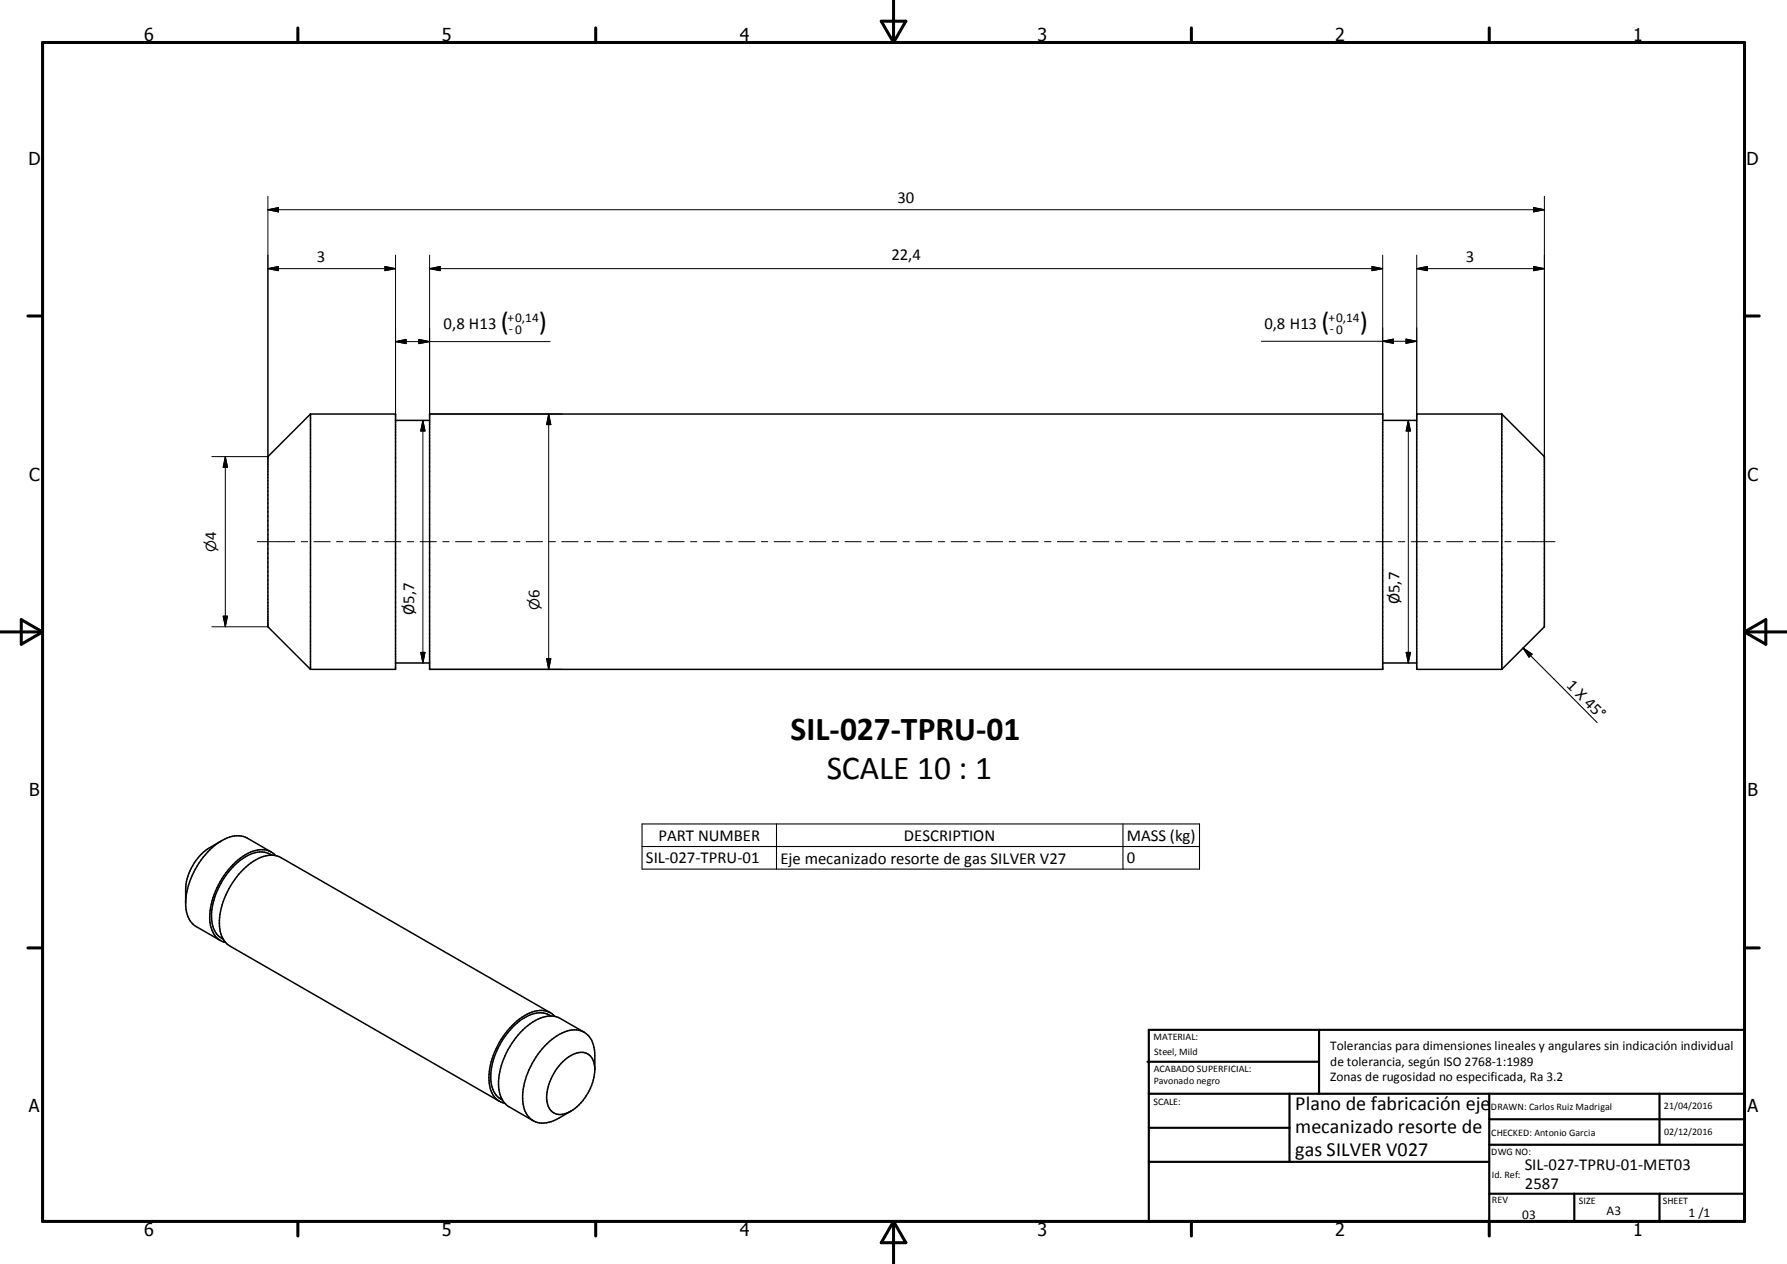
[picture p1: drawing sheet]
<svg xmlns="http://www.w3.org/2000/svg" width="420mm" height="297mm" viewBox="0 0 420 297" stroke-linecap="round" stroke-linejoin="round" font-family="sans-serif">
<g fill="none" stroke="#000" stroke-width=".36">
<path d="M73 97.3l-10 10v40l10 10M73 97.3v60M73 97.3h20v60h-20M93 98.8h8M101 97.3h224v60h-224zM325 98.8h8M353 97.3v60M353 97.3l10 10v40l-10 10M353 97.3h-20v60h20M93 155.8h8M325 155.8h8M52.1 197.5l-2.8 1.7a12.5 12.5 0 0 0-5.7 9.8v3.4a6 6 0 0 0 2.5 5.3l5.7 3.3"/>
<path d="M63.8 200.2l-5.7-3.3a6.2 6.2 0 0 0-6.4 .9 19 19 0 0 0-8.1 13.9M63.9 200.9a5.6 5.6 0 0 0-6.3 .5 17.7 17.7 0 0 0-7.9 14.4 5.4 5.4 0 0 0 2.8 4.9M64.8 201a4.9 4.9 0 0 0-5.9-.8 18.2 18.2 0 0 0-9.5 16.5 5 5 0 0 0 3.6 4.8M129.4 238l-63.4-36.5a6.2 6.2 0 0 0-6.4 .9 18.6 18.6 0 0 0-8 15.2 5.6 5.6 0 0 0 2.5 4.7l63.3 36.5M129.5 238.7a5.5 5.5 0 0 0-6.2 .5 17.5 17.5 0 0 0-7.9 15 5.1 5.1 0 0 0 2.7 4.3M130.4 238.8a5.1 5.1 0 0 0-6.5-.5 18.2 18.2 0 0 0-8.9 16.2 4.9 4.9 0 0 0 3.7 4.7M132.2 249.5a5.7 5.7 0 0 1 5.6-2 4.3 4.3 0 0 1 1.9 5 12 12 0 0 1-6.5 9.1 3.2 3.2 0 0 1-4.7-3.2 12.2 12.2 0 0 1 3.7-8.9zM137.3 242.6l-5.6-3.3a6.3 6.3 0 0 0-6.5 .9 18.5 18.5 0 0 0-8 15.2 5.7 5.7 0 0 0 2.5 4.7l5.6 3.3M139.8 251.3a19.3 19.3 0 0 0-.2-5.2 4.7 4.7 0 0 0-6.9-3.6 17.8 17.8 0 0 0-9.8 16.9 4.8 4.8 0 0 0 7.3 3.9l4-2.2"/>
</g>
<g fill="none" stroke="#000" stroke-width=".71">
<path d="M10 10h400v277h-400zM70 6.6v3.4M140 6.6v3.4M207.1 5h5.8l-2.9 5zM210 0v10M280 6.6v3.4M350 6.6v3.4M6.6 74.2h3.4M410 74.2h3.5M0 148.5h10M5 145.6l5 2.9-5 2.9zM410 148.5h10.1"/>
<path d="M410 148.5l5.1-2.9v5.8zM6.6 222.7h3.4M410 222.7h3.5M70 287v3.4M140 287v3.4M210 287v10M210 287l2.9 5h-5.8zM280 287v3.4M350 287v3.4"/>
</g>
<g fill="none" stroke="#000" stroke-width=".51">
<path d="M269.7 249.5h40.3M270 242h140v45h-140zM270 257h140M303.1 257v16M310 242v15M350 257v30M390.1 257v12M270 265h33.1M270 273h80M350 269h60M350 263h60M350 280.5h60"/>
<path d="M370 280.5v6.5M390.1 280.5v6.5"/>
</g>
<path d="M358 152.3l17.4 17.5M358 152.3l2.1 1.4-.7 .7zM150.9 193.6h131v10.6h-131zM150.9 198.9h131M182.5 193.6v10.6M264 193.6v10.6" fill="none" stroke="#000" stroke-width=".25"/>
<g fill="none" stroke="#000" stroke-width=".24">
<path d="M63 49.3l2.5-.5v1zM63 46.1v61.2h-13.2M63 49.3h300M93 59.9v37.4M101 59.9v37.4h31.1M325 59.9v37.4M333 59.9v37.4M360.5 48.8l2.5 .5-2.5 .5zM363 46.1v61.2M63 63.1h30M63 63.1l2.5-.5v1zM90.5 62.6l2.5 .5-2.5 .5z"/>
<path d="M98.5 79.8l2.5 .5-2.5 .5zM101 63.1h224M101 63.1l2.5-.5v1zM322.5 62.6l2.5 .5-2.5 .5zM330.5 79.7l2.5 .5-2.5 .5zM333 63.1h30M333 63.1l2.5-.5v1zM360.5 62.6l2.5 .5-2.5 .5zM93 80.3h36.3M93 80.3l2.5-.5v1zM99.4 98.8v57M99.4 98.8l.5 2.5h-1z"/>
<path d="M129 97.3v60M129 97.3l.5 2.5h-1zM296.5 80.2h36.5M325 80.2l2.5-.5v1zM331 98.8l.5 2.5h-1zM331 98.8v57M53 107.3v40M53 107.3l.5 2.5h-1zM60.5 127.3h8.8M70.8 127.3h1.5M73.8 127.3h3.8M79.1 127.3h1.5"/>
<path d="M82.1 127.3h3.8M87.4 127.3h1.5M90.4 127.3h3.8M95.7 127.3h1.5M98.7 127.3h3.9M104.1 127.3h1.5M107.1 127.3h3.8M112.4 127.3h1.5M115.4 127.3h3.8M120.7 127.3h1.5M123.7 127.3h3.8M129 127.3h1.5"/>
<path d="M132 127.3h3.9M137.4 127.3h1.4M140.3 127.3h3.9M145.7 127.3h1.5M148.7 127.3h3.8M154 127.3h1.5M157 127.3h3.8M162.3 127.3h1.5M165.3 127.3h3.8M170.6 127.3h1.5M173.6 127.3h3.9M179 127.3h1.5"/>
<path d="M182 127.3h3.8M187.3 127.3h1.5M190.3 127.3h3.8M195.6 127.3h1.5M198.6 127.3h3.8M203.9 127.3h1.5M206.9 127.3h3.8M212.2 127.3h1.5M215.2 127.3h3.8M220.5 127.3h1.5M223.5 127.3h3.9M228.9 127.3h1.5"/>
<path d="M231.9 127.3h3.8M237.2 127.3h1.5M240.2 127.3h3.8M245.5 127.3h1.5M248.5 127.3h3.8M253.8 127.3h1.5M256.8 127.3h3.9M262.2 127.3h1.5M265.1 127.3h3.9M270.5 127.3h1.5M273.5 127.3h3.8M278.8 127.3h1.5"/>
<path d="M281.8 127.3h3.8M287.1 127.3h1.5M290.1 127.3h3.8M295.4 127.3h1.5M298.4 127.3h3.9M303.8 127.3h1.5M306.8 127.3h3.8M312.1 127.3h1.5M315.1 127.3h3.8M320.4 127.3h1.5M323.4 127.3h3.8M328.7 127.3h1.5"/>
<path d="M331.7 127.3h3.8M337 127.3h1.5M340 127.3h3.8M345.3 127.3h1.5M348.4 127.3h3.8M353.7 127.3h1.5M356.7 127.3h8.8M49.8 147.3h13.2M52.5 144.8h1l-.5 2.5zM98.9 153.3h1l-.5 2.5zM101 157.3h31.1M128.5 154.8h1l-.5 2.5z"/>
<path d="M330.5 153.3h1l-.5 2.5z"/>
</g>
<g fill="#000" stroke="#000" stroke-width=".24">
<path d="M63 49.3l2.5-.5v1zM360.5 48.8l2.5 .5-2.5 .5zM63 63.1l2.5-.5v1zM90.5 62.6l2.5 .5-2.5 .5zM93 80.3l2.5-.5v1zM101 63.1l2.5-.5v1zM322.5 62.6l2.5 .5-2.5 .5zM325 80.2l2.5-.5v1zM333 63.1l2.5-.5v1zM360.5 62.6l2.5 .5-2.5 .5zM98.5 79.8l2.5 .5-2.5 .5zM129 97.3l.5 2.5h-1z"/>
<path d="M330.5 79.7l2.5 .5-2.5 .5zM53 107.3l.5 2.5h-1zM99.4 98.8l.5 2.5h-1zM331 98.8l.5 2.5h-1zM52.5 144.8h1l-.5 2.5zM98.9 153.3h1l-.5 2.5zM128.5 154.8h1l-.5 2.5zM330.5 153.3h1l-.5 2.5z"/>
</g>
<path d="M358 152.3l2.1 1.4-.7 .7z" fill="#000" stroke="#000" stroke-width=".25"/>
<g font-size="7.9">
<text x="185.8" y="174">SIL-027-TPRU-01</text>
<text x="194.3" y="183">SCALE 10 : 1</text>
</g>
<g font-size="6.3">
<text x="117.7" y="77.6">(</text>
<text x="126.7" y="77.6">)</text>
<text x="310.6" y="77.6">(</text>
<text x="319.6" y="77.6">)</text>
</g>
<g font-size="4.7">
<text x="304.5" y="260.9">Plano de fabricación eje</text>
<text x="304.5" y="266.2">mecanizado resorte de</text>
<text x="304.5" y="271.6">gas SILVER V027</text>
</g>
<g font-size="4.2">
<text x="33.9" y="9.6">6</text>
<text x="103.9" y="9.6">5</text>
<text x="173.9" y="9.6">4</text>
<text x="243.8" y="9.6">3</text>
<text x="313.9" y="9.6">2</text>
<text x="383.9" y="9.6">1</text>
<text x="6.7" y="38.7">D</text>
<text x="410.5" y="38.7">D</text>
<text x="6.9" y="112.9">C</text>
<text x="410.7" y="112.9">C</text>
<text x="6.9" y="187.1">B</text>
<text x="410.7" y="187.1">B</text>
<text x="6.8" y="261.4">A</text>
<text x="410.7" y="261.4">A</text>
<text x="33.9" y="290.4">6</text>
<text x="103.9" y="290.4">5</text>
<text x="173.9" y="290.4">4</text>
<text x="243.8" y="290.4">3</text>
<text x="313.9" y="290.4">2</text>
<text x="383.9" y="290.4">1</text>
</g>
<g font-size="3.9">
<text x="211" y="47.8">30</text>
<text x="74.5" y="61.6">3</text>
<text x="209.5" y="61">22,4</text>
<text x="344.5" y="61.6">3</text>
<text x="104.2" y="77.3">0,8 H13</text>
<text x="297.2" y="77.2">0,8 H13</text>
<text x="50.8" y="126.9" transform="rotate(-90 50.8 126.9)">4</text>
<text x="126.8" y="140.6" transform="rotate(-90 126.8 140.6)">6</text>
<text x="328.9" y="142" transform="rotate(-90 328.9 142)">Ø5,7</text>
<text x="97.4" y="144.4" transform="rotate(-90 97.4 144.4)">Ø5,7</text>
<text x="368" y="161.3" transform="rotate(45 368 161.3)">1 X 45°</text>
<text x="154.8" y="197.5">PART NUMBER</text>
<text x="212.4" y="197.5">DESCRIPTION</text>
<text x="264.8" y="197.6">MASS (kg)</text>
<text x="151.8" y="202.9">SIL-027-TPRU-01</text>
<text x="183.5" y="202.9">Eje mecanizado resorte de gas SILVER V27</text>
<text x="264.8" y="202.9">0</text>
<text x="358.4" y="274.9">SIL-027-TPRU-01-MET03</text>
<text x="358.4" y="279.4">2587</text>
</g>
<g font-size="3.3">
<text x="50.8" y="129.7" transform="rotate(-90 50.8 129.7)">⌀</text>
<text x="126.8" y="143.4" transform="rotate(-90 126.8 143.4)">⌀</text>
</g>
<g font-size="3.1">
<text x="119.3" y="75.8">+0,14</text>
<text x="312.3" y="75.7">+0,14</text>
<text x="119.6" y="78.2">-0</text>
<text x="312.6" y="78.1">-0</text>
<text x="312.7" y="246.8">Tolerancias para dimensiones lineales y angulares sin indicación individual</text>
<text x="312.7" y="250.4">de tolerancia, según ISO 2768-1:1989</text>
<text x="312.7" y="254">Zonas de rugosidad no especificada, Ra 3.2</text>
<text x="357.8" y="286.5">03</text>
<text x="377.6" y="285.6">A3</text>
<text x="396.9" y="285.9">1 /1</text>
</g>
<g font-size="2.4">
<text x="271.1" y="244.4">MATERIAL:</text>
<text x="271.2" y="252">ACABADO SUPERFICIAL:</text>
<text x="271.3" y="248">Steel, Mild</text>
<text x="271.2" y="254.7">Pavonado negro</text>
<text x="271.1" y="259.7">SCALE:</text>
<text x="350.4" y="260.8">DRAWN: Carlos Ruiz Madrigal</text>
<text x="391.1" y="260.6">21/04/2016</text>
<text x="350.5" y="267">CHECKED: Antonio Garcia</text>
<text x="391.2" y="266.7">02/12/2016</text>
<text x="350.5" y="271.4">DWG NO:</text>
<text x="350.7" y="276.9">Id. Ref:</text>
<text x="350.7" y="282.8">REV</text>
<text x="371.1" y="282.9">SIZE</text>
<text x="390.8" y="283">SHEET</text>
</g>
</svg>
